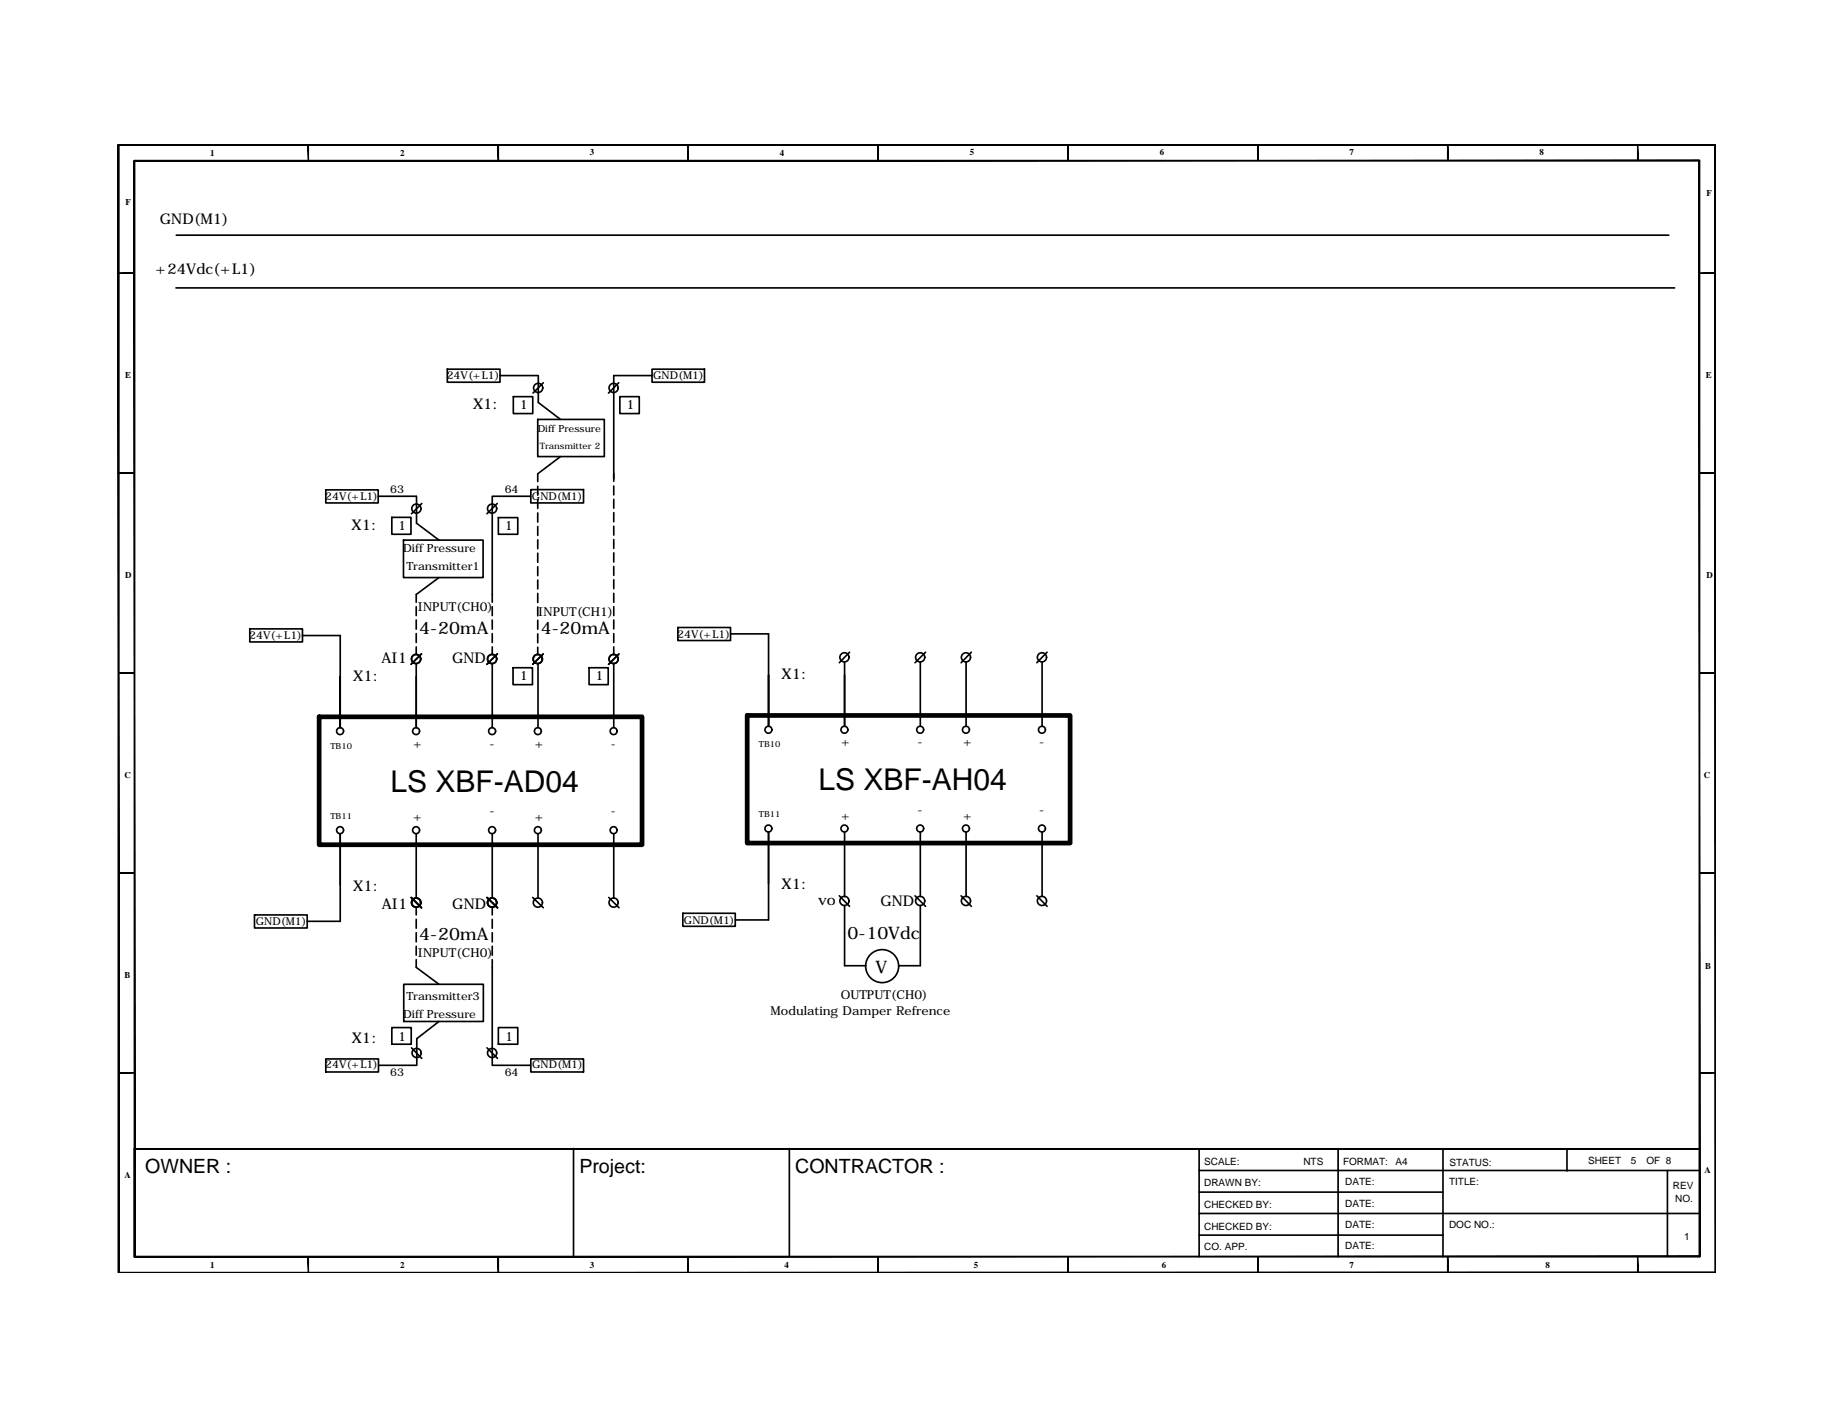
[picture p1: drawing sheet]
<svg xmlns="http://www.w3.org/2000/svg" width="279mm" height="216mm" viewBox="0 0 279 216" stroke-linecap="round" stroke-linejoin="round" font-family="sans-serif">
<!-- layer: FRAME -->
<g fill="#000" stroke="#000" stroke-width=".15">
<path d="M18 22.1v.1l243.8-.1zM18 22.2l243.8-.1v.1z"/>
<path d="M20.5 24.5l.1 167.3v-167.3zM20.5 24.5l.1 167.3h-.1z"/>
<path d="M47 22.1l.1 2.4v-2.4zM47 22.1l.1 2.4h-.1z"/>
<path d="M76 22.1l.1 2.4v-2.4zM76 22.1l.1 2.4h-.1z"/>
<path d="M105 22.1v2.4v-2.4zM105 22.1v2.4z"/>
<path d="M133.9 22.1l.1 2.4v-2.4zM133.9 22.1l.1 2.4h-.1z"/>
<path d="M162.9 22.1l.1 2.4v-2.4zM162.9 22.1l.1 2.4h-.1z"/>
<path d="M191.9 22.1l.1 2.4v-2.4zM191.9 22.1l.1 2.4h-.1z"/>
<path d="M220.9 22.1l.1 2.4v-2.4zM220.9 22.1l.1 2.4h-.1z"/>
<path d="M249.9 22.1l.1 2.4v-2.4zM249.9 22.1l.1 2.4h-.1z"/>
<path d="M20.5 24.6h238.8v-.1zM20.5 24.5h238.8l-238.8 .1z"/>
<path d="M261.7 22.1l.1 172.1zM261.7 22.1l.1 172.1z"/>
<path d="M18.1 41.6v.1l2.4-.1zM18.1 41.7l2.4-.1v.1z"/>
<path d="M259.3 41.6v.1l2.5-.1zM259.3 41.7l2.5-.1v.1z"/>
<path d="M18.1 72.1v.1l2.4-.1zM18.1 72.2l2.4-.1v.1z"/>
<path d="M259.3 72.1v.1l2.5-.1zM259.3 72.2l2.5-.1v.1z"/>
<path d="M18.1 102.6v.1l2.4-.1zM18.1 102.7l2.4-.1v.1z"/>
<path d="M259.3 102.6v.1l2.5-.1zM259.3 102.7l2.5-.1v.1z"/>
<path d="M18.1 133.1v.2l2.4-.2zM18.1 133.3l2.4-.2v.2z"/>
<path d="M259.3 133.1v.2l2.5-.2zM259.3 133.3l2.5-.2v.2z"/>
<path d="M18.1 163.6v.1l2.4-.1zM18.1 163.7l2.4-.1v.1z"/>
<path d="M259.3 163.6v.1l2.5-.1zM259.3 163.7l2.5-.1v.1z"/>
<path d="M18 22.1v172.1h.2zM18 22.1h.2v172.1z"/>
<path d="M20.5 191.7v.1l238.8-.1zM20.5 191.8l238.8-.1v.1z"/>
<path d="M47 191.8l.1 2.4v-2.4zM47 191.8l.1 2.4h-.1z"/>
<path d="M76 191.8l.1 2.4v-2.4zM76 191.8l.1 2.4h-.1z"/>
<path d="M105 191.8v2.4v-2.4zM105 191.8v2.4z"/>
<path d="M133.9 191.8v2.4h.1zM133.9 191.8h.1v2.4z"/>
<path d="M162.9 191.8l.1 2.4v-2.4zM162.9 191.8l.1 2.4h-.1z"/>
<path d="M191.9 191.8l.1 2.4v-2.4zM191.9 191.8l.1 2.4h-.1z"/>
<path d="M220.9 191.8l.1 2.4v-2.4zM220.9 191.8l.1 2.4h-.1z"/>
<path d="M249.9 191.8l.1 2.4v-2.4zM249.9 191.8l.1 2.4h-.1z"/>
<path d="M259.3 24.5v167.3h.1zM259.3 24.5h.1v167.3z"/>
<path d="M18.1 194.2l243.7-.1zM18.1 194.1h243.7z"/>
</g>
<path d="M20.5 175.3h238.8zM20.5 175.3v16.5M183 178.6h76.2M183 175.3v16.5M183 181.9h37.2M183 185.2h76.2M183 188.5h37.2" fill="none" stroke="#000" stroke-width=".25"/>
<!-- layer: 0 -->
<g fill="none" stroke="#000" stroke-width=".25">
<path d="M26.9 35.9h227.7M26.9 43.9h228.6M68.3 56.3h8v2h-8zM76.3 57.3h5.8M82.1 57.3v4.1l3.4 2.6M82.9 58.4l-1.6 1.6M94.4 58.4l-1.5 1.6M99.5 56.3h8v2h-8zM99.5 57.3h-5.8v16.1M49.7 74.7h8v2h-8zM57.7 75.7h5.8M59.8 78.9h2.9v2.6h-2.9z"/>
<path d="M63.6 75.7v4.1l3.4 2.6M64.4 76.8l-1.6 1.6M75.9 76.8l-1.6 1.6M76 79h3v2.5h-3zM78.3 60.5h3v2.6h-3zM81 75.7h-5.9v16.2M81 74.7h8v2h-8zM82.1 64h10.1v5.7h-10.1zM82.1 72.3v1.2M82.1 74.2v1.4M82.1 76.2v1.4M82.1 78.3v1.4"/>
<path d="M85.5 69.7l-3.4 2.6M93.7 74.2v1.3M93.7 76.2v1.3M93.7 78.2v1.4M94.6 60.5h3v2.6h-3zM38.1 96h8.1v1.9h-8.1zM46.2 97h5.7v14v-7.8M61.6 82.4h12.1v5.7h-12.1zM63.5 92.6v1.3M63.5 94.6v1.4M63.5 96.7v1.3M63.5 98.7v1.2"/>
<path d="M64.3 99.8l-1.6 1.6M67 88.1l-3.5 2.6v1.2M75.1 92.6v1.3M75.1 94.6v1.4M75.1 96.7v1.3M75.1 98.7v1.2M75.9 99.8l-1.6 1.6M75.9 99.8l-1.6 1.5M82.1 80.3v1.4M82.1 82.4v1.3M82.1 84.4v1.4M82.1 86.5v1.3"/>
<path d="M82.1 88.5v1.4M82.1 90.5v1.4M82.1 92.6v1.4M82.1 94.6v1.4M82.1 96.7v1.4M82.1 98.7v1.2M82.9 99.8l-1.6 1.6M82.9 99.8l-1.6 1.5M93.7 80.3v1.3M93.7 82.3v1.4M93.7 84.4v1.4M93.7 86.4v1.4"/>
<path d="M93.7 88.5v1.3M93.7 90.5v1.4M93.7 92.6v1.3M93.7 94.6v1.4M93.7 96.7v1.3M93.7 98.7v1.2M94.5 99.8l-1.6 1.6M103.4 95.7h8.1v2h-8.1zM111.5 96.7h5.8v14.1v-7.8M129.6 99.5l-1.5 1.6M141.2 99.5l-1.6 1.6M148.2 99.5l-1.5 1.6"/>
<path d="M159.8 99.5l-1.6 1.6M63.5 101.2v9.8M75.1 101.2v9.8M78.3 101.9h3v2.6h-3zM82.1 101.2v9.8M89.9 101.9h2.9v2.6h-2.9zM93.7 101.2v9.8M128.9 101v9.8M140.4 101v9.8M147.4 101v9.8M159 101v9.8M38.8 139.6h8.1v2h-8.1z"/>
<path d="M51.9 127.2v13.4h-5M62.8 136.9l1.5 1.6M62.8 137l1.5 1.5M63.5 127.2v9.8M63.5 138.4v1.2M74.3 136.9l1.6 1.6M74.4 137l1.5 1.5M75.1 127.2v9.8M75.1 138.4v1.2M81.3 136.9l1.6 1.6M82.1 127.2v9.8M92.9 136.9l1.6 1.6"/>
<path d="M93.7 127.2v9.8M104.2 139.3h8v2h-8zM117.3 127v13.4h-5.1M128.1 136.7l1.5 1.6M128.9 138.2v9.1h3.2M128.9 127v9.8M139.6 136.7l1.6 1.6M140.4 138.2v9.1h-3.2M140.4 127v9.8M146.7 136.7l1.5 1.6M147.4 127v9.8M158.2 136.7l1.6 1.6"/>
<path d="M159 127v9.8M59.8 156.8h3v2.5h-3zM61.6 150.2h12.2v5.7h-12.2zM62.8 159.9l1.6 1.6M63.5 140.3v1.3M63.5 142.3v1.4M63.5 144.4v1.3M63.5 146.4v1.2l3.5 2.6M67 155.9l-3.4 2.6v4M74.3 159.9l1.6 1.6M75.1 146.4v16.1h5.9M75.1 140.3v1.3"/>
<path d="M75.1 142.3v1.4M75.1 144.4v1.3M76 156.8h3v2.5h-3zM49.7 161.6h8.1v2h-8.1zM57.8 162.5h5.7M81 161.6h8v2h-8zM87.5 175.2v16.5M120.5 175.2v16.5M204.2 175.3v16.5M220.2 175.3v16.5M239.1 175.4v3.3M254.4 178.6v13.1"/>
<circle cx="82.1" cy="59.2" r=".7"/>
<circle cx="93.6" cy="59.2" r=".7"/>
<circle cx="63.5" cy="77.6" r=".7"/>
<circle cx="75.1" cy="77.6" r=".7"/>
<circle cx="51.9" cy="111.6" r=".53"/>
<circle cx="63.5" cy="111.6" r=".53"/>
<circle cx="63.5" cy="100.5" r=".7"/>
<circle cx="75.1" cy="111.6" r=".53"/>
<circle cx="75.1" cy="100.5" r=".7"/>
<circle cx="82" cy="100.5" r=".7"/>
<circle cx="82.1" cy="111.6" r=".53"/>
<circle cx="82.1" cy="100.5" r=".7"/>
<circle cx="93.6" cy="111.6" r=".53"/>
<circle cx="93.6" cy="100.5" r=".7"/>
<circle cx="117.3" cy="111.3" r=".53"/>
<circle cx="128.9" cy="111.3" r=".53"/>
<circle cx="128.9" cy="100.3" r=".7"/>
<circle cx="140.4" cy="111.3" r=".53"/>
<circle cx="140.4" cy="100.3" r=".7"/>
<circle cx="147.4" cy="111.3" r=".53"/>
<circle cx="147.4" cy="100.3" r=".7"/>
<circle cx="159" cy="111.3" r=".53"/>
<circle cx="159" cy="100.3" r=".7"/>
<circle cx="51.9" cy="126.7" r=".53"/>
<circle cx="63.5" cy="126.7" r=".53"/>
<circle cx="63.5" cy="137.7" r=".7"/>
<circle cx="75.1" cy="126.7" r=".53"/>
<circle cx="75.1" cy="137.7" r=".7"/>
<circle cx="82.1" cy="126.7" r=".53"/>
<circle cx="82.1" cy="137.7" r=".7"/>
<circle cx="93.6" cy="126.7" r=".53"/>
<circle cx="93.6" cy="137.7" r=".7"/>
<circle cx="117.3" cy="126.4" r=".53"/>
<circle cx="128.9" cy="126.4" r=".53"/>
<circle cx="128.9" cy="137.5" r=".7"/>
<circle cx="140.4" cy="126.4" r=".53"/>
<circle cx="140.4" cy="137.5" r=".7"/>
<circle cx="147.4" cy="126.4" r=".53"/>
<circle cx="147.4" cy="137.5" r=".7"/>
<circle cx="159" cy="126.4" r=".53"/>
<circle cx="159" cy="137.5" r=".7"/>
<circle cx="134.6" cy="147.4" r="2.52"/>
<circle cx="63.6" cy="160.7" r=".7"/>
<circle cx="75.1" cy="160.7" r=".7"/>
</g>
<path d="M48.7 109.4h49.3v19.5h-49.3zM114 109.2h49.3v19.4h-49.3z" fill="none" stroke="#000" stroke-width=".72"/>
<g font-size="4.6">
<text x="59.6" y="120.8">LS XBF-AD04</text>
<text x="124.9" y="120.6">LS XBF-AH04</text>
</g>
<g font-size="3">
<text x="22.2" y="179">OWNER :</text>
<text x="88.4" y="178.9">Project:</text>
<text x="121.3" y="179">CONTRACTOR :</text>
</g>
<g font-size="2.6">
<text x="64" y="96.7">4-20mA</text>
<text x="82.5" y="96.7">4-20mA</text>
<text x="64" y="143.5">4-20mA</text>
<text x="129.3" y="143.2">0-10Vdc</text>
<text x="133.6" y="148.5">V</text>
</g>
<g font-size="2.3">
<text x="24.4" y="34.2">GND(M1)</text>
<text x="23.7" y="41.9">+24Vdc(+L1)</text>
<text x="72.2" y="62.4">X1:</text>
<text x="53.7" y="80.8">X1:</text>
<text x="58.2" y="101.2">AI1</text>
<text x="69" y="101.2">GND</text>
<text x="53.9" y="103.9">X1:</text>
<text x="119.3" y="103.7">X1:</text>
<text x="53.9" y="135.9">X1:</text>
<text x="119.3" y="135.7">X1:</text>
<text x="58.3" y="138.8">AI1</text>
<text x="69" y="138.7">GND</text>
<text x="124.9" y="138">vo</text>
<text x="134.3" y="138.2">GND</text>
<text x="53.7" y="159.1">X1:</text>
</g>
<g font-size="2">
<text x="79.3" y="62.5">1</text>
<text x="95.6" y="62.5">1</text>
<text x="60.8" y="80.9">1</text>
<text x="77" y="80.9">1</text>
<text x="79.3" y="103.8">1</text>
<text x="90.9" y="103.8">1</text>
<text x="60.8" y="158.8">1</text>
<text x="77.1" y="158.8">1</text>
</g>
<g font-size="1.9">
<text x="63.8" y="93.3">INPUT(CH0)</text>
<text x="82.1" y="93.9">INPUT(CH1)</text>
<text x="128.4" y="113.8">+</text>
<text x="140" y="113.8">-</text>
<text x="147" y="113.8">+</text>
<text x="158.6" y="113.8">-</text>
<text x="63" y="114.1">+</text>
<text x="74.7" y="114.1">-</text>
<text x="81.6" y="114.1">+</text>
<text x="93.2" y="114.1">-</text>
<text x="63" y="125.3">+</text>
<text x="74.7" y="124.4">-</text>
<text x="81.6" y="125.3">+</text>
<text x="93.2" y="124.4">-</text>
<text x="128.4" y="125.1">+</text>
<text x="140" y="124.1">-</text>
<text x="147" y="125.1">+</text>
<text x="158.6" y="124.1">-</text>
<text x="63.8" y="146.1">INPUT(CH0)</text>
<text x="117.6" y="154.8">Modulating Damper Refrence</text>
<text x="128.3" y="152.5">OUTPUT(CH0)</text>
</g>
<g font-size="1.7">
<text x="68.2" y="57.9">24V(+L1)</text>
<text x="99.7" y="57.9">GND(M1)</text>
<text x="49.6" y="76.4">24V(+L1)</text>
<text x="59.5" y="75.3">63</text>
<text x="77" y="75.3">64</text>
<text x="81.2" y="76.3">GND(M1)</text>
<text x="61.5" y="84.3">Diff Pressure</text>
<text x="62" y="86.9">Transmitter1</text>
<text x="38" y="97.6">24V(+L1)</text>
<text x="103.3" y="97.3">24V(+L1)</text>
<text x="39" y="141.2">GND(M1)</text>
<text x="104.4" y="141">GND(M1)</text>
<text x="61.5" y="155.3">Diff Pressure</text>
<text x="62" y="152.6">Transmitter3</text>
<text x="49.6" y="162.9">24V(+L1)</text>
<text x="59.5" y="164.2">63</text>
<text x="77" y="164.2">64</text>
<text x="81.2" y="162.9">GND(M1)</text>
</g>
<g font-size="1.5">
<text x="82.1" y="66">Diff Pressure</text>
<text x="183.7" y="177.8">SCALE:</text>
<text x="198.9" y="177.8">NTS</text>
<text x="204.9" y="177.8">FORMAT:</text>
<text x="213" y="177.8">A4</text>
<text x="221.2" y="177.9">STATUS:</text>
<text x="242.3" y="177.6">SHEET</text>
<text x="248.8" y="177.6">5</text>
<text x="251.2" y="177.6">OF 8</text>
<text x="183.7" y="184.4">CHECKED BY:</text>
<text x="183.7" y="181">DRAWN BY:</text>
<text x="205.3" y="184.1">DATE:</text>
<text x="205.3" y="180.7">DATE:</text>
<text x="221.1" y="180.8">TITLE:</text>
<text x="255.3" y="181.4">REV</text>
<text x="255.6" y="183.5">NO.</text>
<text x="183.7" y="190.7">CO. APP.</text>
<text x="183.7" y="187.6">CHECKED BY:</text>
<text x="205.3" y="190.6">DATE:</text>
<text x="205.3" y="187.4">DATE:</text>
<text x="221.1" y="187.4">DOC NO.:</text>
<text x="257" y="189.2">1</text>
</g>
<g font-size="1.4">
<text x="32.1" y="23.7">1</text>
<text x="61.1" y="23.7">2</text>
<text x="90" y="23.7">3</text>
<text x="119" y="23.7">4</text>
<text x="148" y="23.7">5</text>
<text x="177" y="23.7">6</text>
<text x="205.9" y="23.7">7</text>
<text x="234.9" y="23.7">8</text>
<text x="260.4" y="29.9">F</text>
<text x="19.1" y="31.3">F</text>
<text x="19.1" y="57.6">E</text>
<text x="260.3" y="57.6">E</text>
<text x="82.4" y="68.5">Transmitter 2</text>
<text x="19.1" y="88.2">D</text>
<text x="260.4" y="88.2">D</text>
<text x="19" y="118.6">C</text>
<text x="260" y="118.6">C</text>
<text x="19" y="149.2">B</text>
<text x="260.2" y="147.8">B</text>
<text x="19" y="179.7">A</text>
<text x="260.1" y="179">A</text>
<text x="32.1" y="193.4">1</text>
<text x="61.1" y="193.4">2</text>
<text x="90" y="193.4">3</text>
<text x="119.7" y="193.4">4</text>
<text x="148.6" y="193.4">5</text>
<text x="177.3" y="193.4">6</text>
<text x="205.9" y="193.4">7</text>
<text x="235.9" y="193.4">8</text>
</g>
<g font-size="1.3">
<text x="50.4" y="114.2">TB10</text>
<text x="115.8" y="114">TB10</text>
<text x="50.4" y="125">TB11</text>
<text x="115.8" y="124.7">TB11</text>
</g>
</svg>
